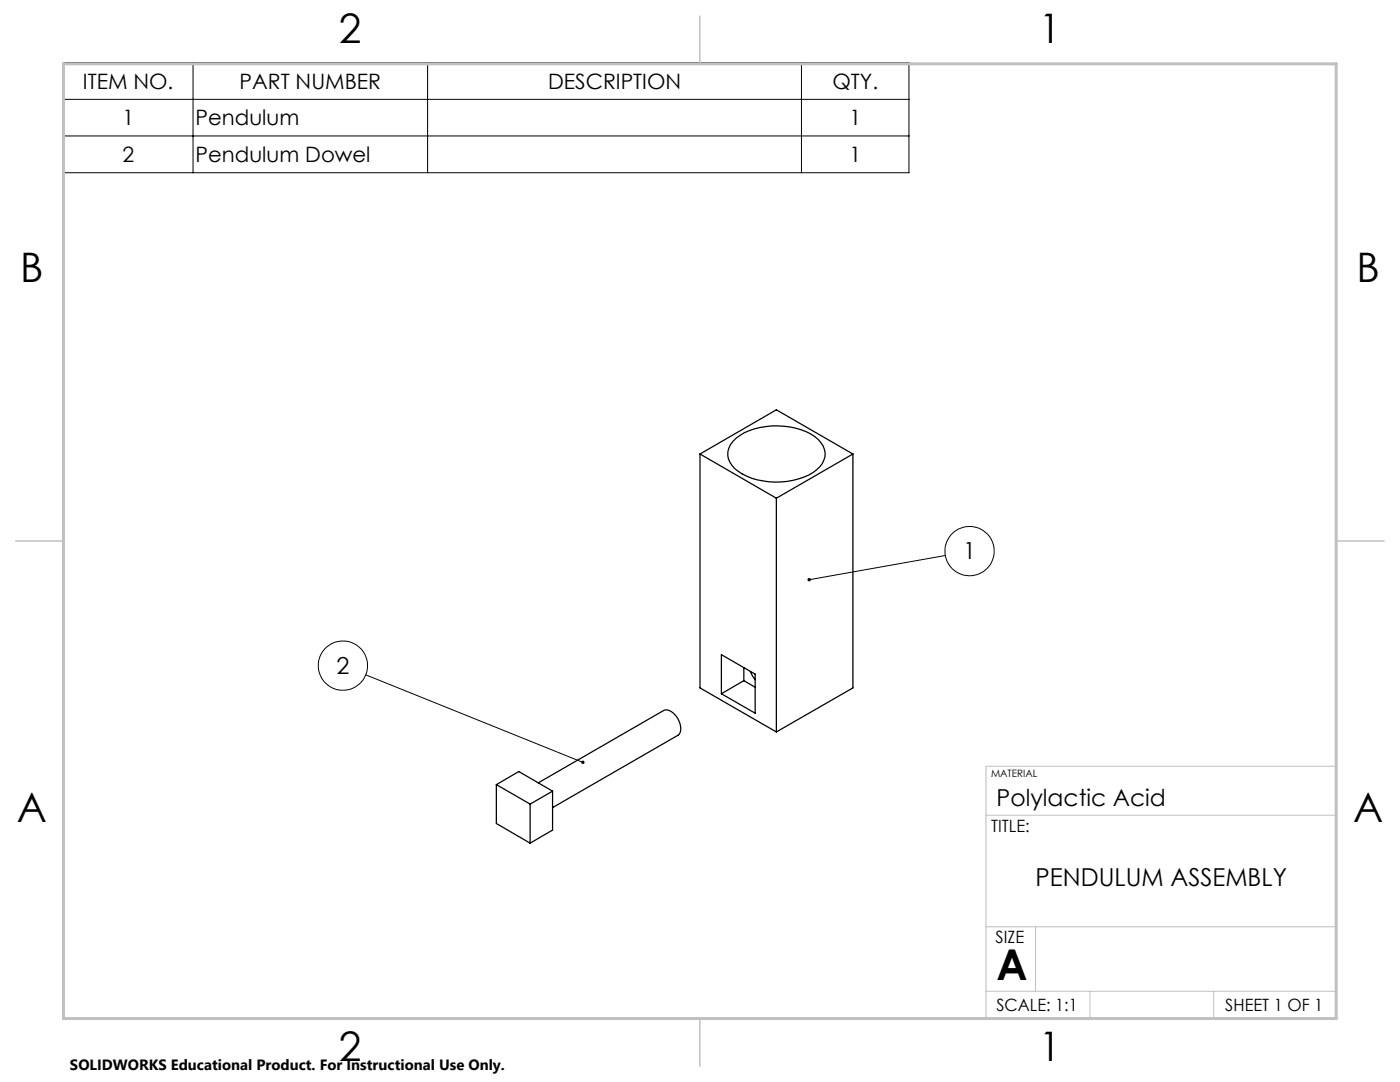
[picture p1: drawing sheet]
<svg xmlns="http://www.w3.org/2000/svg" width="279mm" height="216mm" viewBox="0 0 279 216" stroke-linecap="round" stroke-linejoin="round" font-family="sans-serif">
<g fill="none" stroke="#000" stroke-width=".2">
<path d="M12.6 12.5h168.8v22h-168.8zM12.6 19.8h168.8M38.5 12.5v22M85.3 12.5v22M159.9 12.5v22M12.6 27.1h168.8M188.7 110.8l-27.2 4.9M73 134.7l43.3 17.4"/>
<circle cx="193.5" cy="110" r="4.9"/>
<circle cx="68.5" cy="132.8" r="4.9"/>
</g>
<path d="M266.7 152.9h-69.9v50.3M266.7 153.3v49.9h-240M196.8 162.7h69.9M196.8 184.9h69.9M196.8 197.8h69.9M206.7 184.9v12.9M217.5 197.8v5.4M242.2 197.8v5.4" fill="none" stroke="#c0c0c0" stroke-width=".2"/>
<path d="M139.7 3.2v9.5M3.1 107.9h9.6M266.7 107.9h9.5M139.7 203.2v9.6" fill="none" stroke="#c0c0c0" stroke-width=".3"/>
<path d="M12.7 12.7h254v190.5h-254z" fill="none" stroke="#c0c0c0" stroke-width=".6"/>
<path d="M161.3 115.4l-.2 .3h.4h-.4a.35 .35 0 0 0 .5 .3 .35 .35 0 0 0 .2-.5 .35 .35 0 0 0-.5-.1zM116.1 151.9h-.1a.33 .33 0 0 0 .2 .5 .33 .33 0 0 0 .4-.2l-.3-.1 .3 .1a.34 .34 0 0 0-.1-.4 .34 .34 0 0 0-.4 .1z" fill="#000"/>
<g fill="none" stroke="#000" stroke-width=".25">
<path d="M139.7 90.6l15.2 8.8M139.7 90.6l15.2-8.8 15.3 8.8M139.7 90.6v46.7l15.2 8.8M146.3 88.1a11.3 11.3 0 0 1 7.8-3.1 13.2 13.2 0 0 1 9.2 2.7 3.7 3.7 0 0 1-.3 6 14.3 14.3 0 0 1-11.9 2 8.6 8.6 0 0 1-5.5-3.6 3.5 3.5 0 0 1 .7-4zM154.9 99.4v46.7M170.2 90.6l-15.3 8.8M170.2 90.6v46.7l-15.3 8.8M144 130.6l6.7 3.9v7.8l-6.7-3.9zM148.4 135.8l2.3 1.3M148.4 133.2v2.6M148.4 135.8l-4.4 2.6M149.8 134l.9 1.6"/>
<path d="M99.1 156.6l6.7 3.8M99.1 156.6l4.4-2.6 6.8 3.9M99.1 156.6v7.7l6.7 3.9M107.4 156.2l25-14.4a2.08 2.08 0 0 1 2.5 1 3.4 3.4 0 0 1 .6 3.7l-25.2 14.6M110.3 157.9v7.7l-4.5 2.6M110.3 157.9l-4.5 2.5M105.8 160.4v7.8"/>
</g>
<text font-size="8.5" x="198.9" y="195.5">A</text>
<g font-size="8.1">
<text x="67.6" y="8.5">2</text>
<text x="207.3" y="8.5">1</text>
<text x="4" y="56.2">B</text>
<text x="270.7" y="56.2">B</text>
<text x="3.3" y="164.1">A</text>
<text x="270" y="164.1">A</text>
<text x="67.6" y="211.7">2</text>
<text x="207.3" y="211.7">1</text>
</g>
<text font-size="4.9" x="206.7" y="176.8">PENDULUM ASSEMBLY</text>
<g font-size="4.7">
<text x="192.2" y="111.6">1</text>
<text x="67.2" y="134.5">2</text>
<text x="198.9" y="160.9">Polylactic Acid</text>
</g>
<g font-size="4.2">
<text x="16.6" y="17.7">ITEM NO.</text>
<text x="47.8" y="17.7">PART NUMBER</text>
<text x="109.4" y="17.7">DESCRIPTION</text>
<text x="166.1" y="17.7">QTY.</text>
<text x="24.4" y="25">1</text>
<text x="39" y="25">Pendulum</text>
<text x="169.5" y="25">1</text>
<text x="24.4" y="32.3">2</text>
<text x="39" y="32.3">Pendulum Dowel</text>
<text x="169.5" y="32.3">1</text>
</g>
<g font-size="3.4">
<text x="197.8" y="166">TITLE:</text>
<text x="198.7" y="188.1">SIZE</text>
<text x="198.8" y="201.7">SCALE: 1:1</text>
<text x="244.5" y="201.7">SHEET 1 OF 1</text>
</g>
<text font-size="3" x="14" y="213.5">SOLIDWORKS Educational Product. For Instructional Use Only.</text>
<text font-size="2" x="197.8" y="155.1">MATERIAL</text>
</svg>
